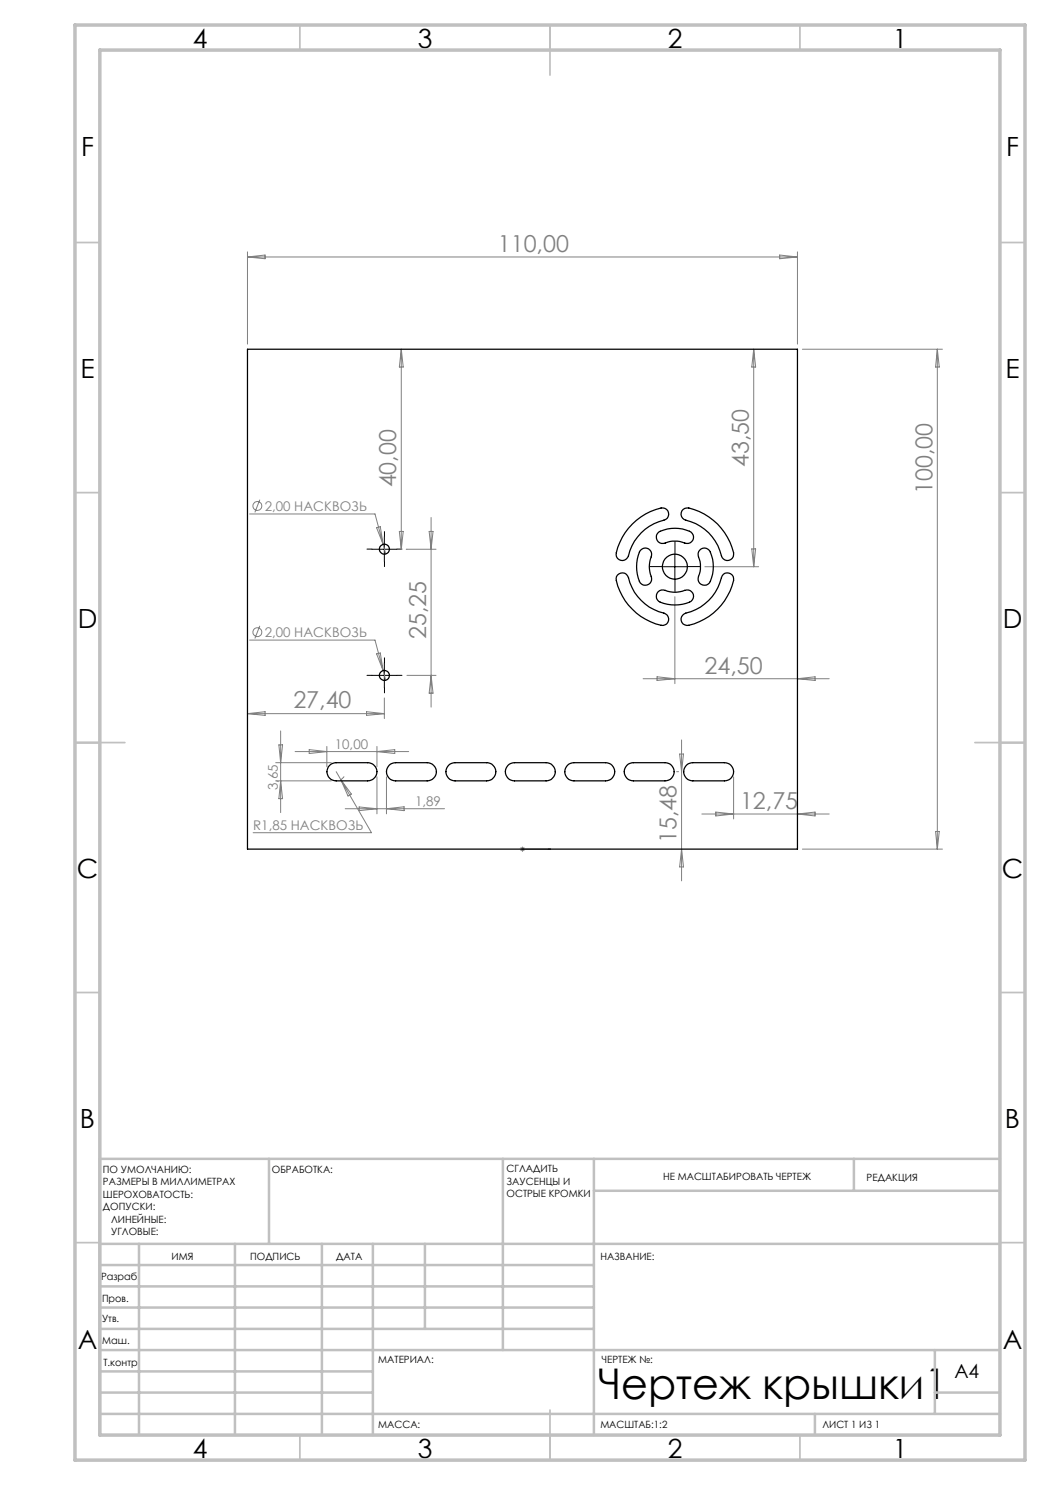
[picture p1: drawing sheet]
<svg xmlns="http://www.w3.org/2000/svg" width="210mm" height="297mm" viewBox="0 0 210 297" stroke-linecap="round" stroke-linejoin="round" font-family="sans-serif">
<g fill="none" stroke="#808080" stroke-width=".2">
<path d="M49.5 50.4v18.4M49.5 51.4h110M49.5 51.4l3.5-.4v.7zM155.9 51l3.6 .4-3.6 .3zM159.5 50.4v18.4M80.3 69.8v40.1M80.3 69.8l.3 3.6h-.7zM150.7 69.8l.4 3.6h-.7zM150.7 69.8v43.5M160.5 69.8h28M187.5 69.8l.4 3.6h-.8zM187.5 69.8v100"/>
<path d="M52 99.9l-1 2.6M49.9 102.8h25.1l1.6 6.1M75.3 105.5l.8-.2 .5 3.6zM76.6 108.9l.6 1.9M79.9 106.3h.7l-.3 3.6zM85.8 106.3h.8l-.4 3.6zM86.2 103.5v37.9M87.2 109.9h-6M135 119.3v17.4M141 113.3h10.7M150.4 109.8h.7l-.4 3.5zM49.9 128h25.1l1.6 6.1"/>
<path d="M52 125.2l-1 2.5M75.3 130.8l.8-.2 .5 3.5zM76.6 134.1l.6 2M76.9 139.6v4.1M81.4 135.1h5.8M86.2 135.1l.4 3.5h-.8zM128.6 135.7h37.2M131.4 135.4l3.6 .3-3.6 .4zM159.5 135.7l3.5-.3v.7zM49.5 142.7l3.5-.4v.8zM49.5 142.7h27.4M55.1 152.5h11.2"/>
<path d="M55.1 156.2h11.2M55.8 149h.7l-.4 3.5zM56.1 146.2v16.3M56.1 156.2l.4 3.5h-.7zM59 150.3h22.7M61.8 149.9l3.6 .4-3.6 .4zM65.4 149.3v4M67.2 154.3l7.1 12.2h-23.7M68.2 155.9l2.1 2.9-.7 .4zM68.8 155.3l-.7 .7M73.3 142.3l3.6 .4-3.6 .4zM75.4 149.3v4"/>
<path d="M75.4 155.4v7.4M75.4 150.3l3.6-.4v.8zM77.3 155.4v7.4M135.3 154.3h.4M135.9 150.8h.8l-.4 3.5zM136.3 148v28.2M146.7 155.4v8.4M69 161.7h19.9M71.8 161.4l3.6 .3-3.6 .4zM77.3 161.7l3.5-.3v.7zM104 169.8h1M104.1 169.5l.7 .7"/>
<path d="M104.5 169.3v1.1M104.8 169.5l-.7 .7M136.3 169.8l.4 3.6h-.8zM140.4 162.8h25.4M143.2 162.4l3.5 .4-3.5 .4zM159.5 162.8l3.5-.4v.8zM160.5 169.8h28M187.1 166.3h.8l-.4 3.5z"/>
<circle cx="51.5" cy="101.2" r=".89"/>
<circle cx="51.5" cy="126.4" r=".89"/>
</g>
<path d="M104.4 169.8h.2zM104.5 169.8h.1M104.5 169.8h5.6M110.1 169.8h-.5h.5" fill="none" stroke="#00f" stroke-width=".2"/>
<path d="M74.4 109.8h-1M76.9 107.3v-1M76.9 112.3v1M79.4 109.8h1M132.5 113.3h-2.5M135 110.8v-2.5M135 115.8v2.5M137.5 113.3h2.5M74.4 135.1h-1M76.9 132.6v-1M76.9 137.6v1M79.4 135.1h1" fill="none" stroke="#000" stroke-width=".2" stroke-dasharray="15.2 1.3 1.3 1.3"/>
<path d="M74.4 109.9h5M76.9 107.3v5M132.5 113.3h5M135 110.8v5M74.4 135.1h5M76.9 132.6v5" fill="none" stroke="#000" stroke-width=".2"/>
<g fill="none" stroke="#c0c0c0" stroke-width=".35">
<path d="M60 5v5M110 5v10M160 5v5M15 48.5h5M200 48.5h5M15 98.5h5M200 98.5h5M15 148.5h10M195 148.5h10M15 198.5h5M200 198.5h5M15 248.5h5"/>
<path d="M200 248.5h5M60 287v5M110 282v10M160 287v5"/>
</g>
<g fill="none" stroke="#c0c0c0" stroke-width=".5">
<path d="M53.8 231.8v17M100.6 231.8v38.2M118.8 231.8v55.2M118.8 238.2h81.2M170.8 231.8v6.4M200 231.8h-180v55.2M20 248.8h180M20 257.3h98.8M20 253h98.8M27.8 248.8v38.2M47 248.8v38.2M64.4 248.8v38.2"/>
<path d="M74.6 248.8v38.2M85 248.8v17M20 265.8h98.8M20 261.5h98.8M20 278.5h54.6M20 274.3h54.6M20 270h180M187 278.5h13M187 270v12.8M20 282.8h180M163 282.8v4.2"/>
</g>
<path d="M15 5h190v287h-190zM20 10h180v277h-180z" fill="none" stroke="#c0c0c0" stroke-width=".7"/>
<path d="M109.6 169.8h.5zM104.4 169.8h.2z" fill="#00f"/>
<g fill="none" stroke="#000" stroke-width=".25">
<path d="M49.5 69.8h110v100h-110zM123.5 115a1.27 1.27 0 0 1 2.2 .5 9.9 9.9 0 0 0 7.4 7.3 1.23 1.23 0 0 1 .5 1.5 1.23 1.23 0 0 1-1.4 .8 11.9 11.9 0 0 1-9-9.4zM126.5 104.8a11 11 0 0 1 6.1-3.2 1.24 1.24 0 0 1 1.1 1.1 1.24 1.24 0 0 1-.9 1.3 9.8 9.8 0 0 0-7.3 7.5 1.24 1.24 0 0 1-1.5 .5 1.24 1.24 0 0 1-.7-1.4 11.9 11.9 0 0 1 3.2-5.8zM128.1 110.1a1.28 1.28 0 0 1 1.6-.3 1.28 1.28 0 0 1 .5 1.6 5.6 5.6 0 0 0 .1 4.2 1.27 1.27 0 0 1-.9 1.4 1.27 1.27 0 0 1-1.5-.7 7.7 7.7 0 0 1 .2-6.2zM131.7 118.3a1.48 1.48 0 0 1 1.8-.1 6.1 6.1 0 0 0 3.8-.2 1.26 1.26 0 0 1 1.4 1 1.26 1.26 0 0 1-.8 1.4 7.7 7.7 0 0 1-6.2-.1 1.32 1.32 0 0 1 0-2zM131.7 106.4a7.2 7.2 0 0 1 6.5 0 1.28 1.28 0 0 1 .3 1.7 1.28 1.28 0 0 1-1.6 .5 5.6 5.6 0 0 0-4.2 .1 1.28 1.28 0 0 1-1.3-.8 1.28 1.28 0 0 1 .3-1.5zM136.6 101.9a2 2 0 0 1 2.2 0 11.8 11.8 0 0 1 7.9 9 1.23 1.23 0 0 1-1.1 1.2 1.23 1.23 0 0 1-1.3-.9 9.7 9.7 0 0 0-7.5-7.3 1.25 1.25 0 0 1-.2-2zM139.9 110a1.26 1.26 0 0 1 2.2 .4 7.3 7.3 0 0 1-.2 6.2 1.34 1.34 0 0 1-1.9 .1 1.34 1.34 0 0 1-.1-1.9 5.5 5.5 0 0 0-.3-3.8l.1-.7zM144.7 114.9a1.27 1.27 0 0 1 1.4-.1 1.27 1.27 0 0 1 .6 1.3 11.9 11.9 0 0 1-9.3 9 1.25 1.25 0 0 1-1.2-1.2 1.25 1.25 0 0 1 1-1.3 9.7 9.7 0 0 0 7.2-7.4zM65.9 153.1l.6-.4 .7-.2h6.3a1.82 1.82 0 0 1 1.9 1.9 1.82 1.82 0 0 1-1.9 1.8h-6.3a1.82 1.82 0 0 1-1.6-1.1 1.82 1.82 0 0 1 .3-2zM77.8 153.1l.6-.4 .7-.2h6.3a1.82 1.82 0 0 1 1.9 1.9 1.82 1.82 0 0 1-1.9 1.8h-6.3a1.82 1.82 0 0 1-1.7-1.1 1.82 1.82 0 0 1 .4-2zM89.7 153.1l.6-.4 .7-.2h6.3a1.82 1.82 0 0 1 1.9 1.9 1.82 1.82 0 0 1-1.9 1.8h-6.3a1.82 1.82 0 0 1-1.7-1.1 1.82 1.82 0 0 1 .4-2z"/>
<path d="M101.6 153.1l.6-.4 .7-.2h6.3a1.82 1.82 0 0 1 1.9 1.9 1.82 1.82 0 0 1-1.9 1.8h-6.3a1.82 1.82 0 0 1-1.7-1.1 1.82 1.82 0 0 1 .4-2zM113.5 153.1l.6-.4 .7-.2h6.3a1.82 1.82 0 0 1 1.8 1.9 1.82 1.82 0 0 1-1.8 1.8h-6.3a1.82 1.82 0 0 1-1.7-1.1 1.82 1.82 0 0 1 .4-2zM125.4 153.1l.6-.4 .7-.2h6.3a1.82 1.82 0 0 1 1.8 1.9 1.82 1.82 0 0 1-1.8 1.8h-6.3a1.82 1.82 0 0 1-1.7-1.1 1.82 1.82 0 0 1 .4-2zM137.3 153.1l.6-.4 .7-.2h6.3a1.82 1.82 0 0 1 1.8 1.9 1.82 1.82 0 0 1-1.8 1.8h-6.3a1.82 1.82 0 0 1-1.7-1.1 1.82 1.82 0 0 1 .4-2z"/>
<circle cx="76.9" cy="109.8" r="1.01"/>
<circle cx="135" cy="113.3" r="2.51"/>
<circle cx="76.9" cy="135.1" r="1"/>
</g>
<text font-size="8.5" x="119.8" y="279.7">Чертеж крышки1</text>
<g font-size="5.3">
<text x="38.5" y="9.5">4</text>
<text x="83.5" y="9.5">3</text>
<text x="133.6" y="9.5">2</text>
<text x="178.6" y="9.5">1</text>
<text x="16.2" y="31.3">F</text>
<text x="201.2" y="31.3">F</text>
<text x="16.1" y="75.5">E</text>
<text x="201.1" y="75.5">E</text>
<text x="15.5" y="125.5">D</text>
<text x="200.5" y="125.5">D</text>
<text x="15.4" y="175.5">C</text>
<text x="200.4" y="175.5">C</text>
<text x="16" y="225.5">B</text>
<text x="201" y="225.5">B</text>
<text x="15.5" y="269.8">A</text>
<text x="200.5" y="269.8">A</text>
<text x="38.5" y="291.5">4</text>
<text x="83.5" y="291.5">3</text>
<text x="133.6" y="291.5">2</text>
<text x="178.6" y="291.5">1</text>
</g>
<g font-size="4.7" fill="#808080">
<text x="99.6" y="50.3">110,00</text>
<text x="149.7" y="93.4" transform="rotate(-90 149.7 93.4)">43,50</text>
<text x="79.3" y="97.5" transform="rotate(-90 79.3 97.5)">40,00</text>
<text x="186.5" y="98.8" transform="rotate(-90 186.5 98.8)">100,00</text>
<text x="85.2" y="127.8" transform="rotate(-90 85.2 127.8)">25,25</text>
<text x="140.9" y="134.7">24,50</text>
<text x="58.7" y="141.7">27,40</text>
<text x="148" y="161.8">12,75</text>
<text x="135.3" y="168.6" transform="rotate(-90 135.3 168.6)">15,48</text>
</g>
<text font-size="3.9" x="190.9" y="275.5">A4</text>
<g font-size="2.7" fill="#808080">
<text x="53" y="102.2">2,00 НАСКВОЗЬ</text>
<text x="53" y="127.4">2,00 НАСКВОЗЬ</text>
<text x="67" y="149.7">10,00</text>
<text x="55.6" y="158.1" transform="rotate(-90 55.6 158.1)">3,65</text>
<text x="83" y="161.2">1,89</text>
<text x="50.6" y="166">R1,85 НАСКВОЗЬ</text>
</g>
<g font-size="2">
<text x="20.6" y="234.6">ПО УМОЛЧАНИЮ:</text>
<text x="20.6" y="237.1">РАЗМЕРЫ В МИЛЛИМЕТРАХ</text>
<text x="20.6" y="239.6">ШЕРОХОВАТОСТЬ:</text>
<text x="54.4" y="234.6">ОБРАБОТКА:</text>
<text x="101.3" y="234.5">СГЛАДИТЬ</text>
<text x="101.3" y="237">ЗАУСЕНЦЫ И</text>
<text x="101.3" y="239.5">ОСТРЫЕ КРОМКИ</text>
<text x="132.6" y="236">НЕ МАСШТАБИРОВАТЬ ЧЕРТЕЖ</text>
<text x="173.3" y="236.2">РЕДАКЦИЯ</text>
<text x="20.6" y="242.1">ДОПУСКИ:</text>
<text x="22.2" y="244.6">ЛИНЕЙНЫЕ:</text>
<text x="22.2" y="247.1">УГЛОВЫЕ:</text>
<text x="34.3" y="252">ИМЯ</text>
<text x="50" y="251.9">ПОДПИСЬ</text>
<text x="67.2" y="251.9">ДАТА</text>
<text x="120.1" y="251.9">НАЗВАНИЕ:</text>
<text x="20.2" y="256.1">Разраб.</text>
<text x="20.4" y="260.3">Пров.</text>
<text x="20.4" y="264.4">Утв.</text>
<text x="20.5" y="268.8">Маш.</text>
<text x="20.7" y="273.1">Т.контр</text>
<text x="75.6" y="272.5">МАТЕРИАЛ:</text>
<text x="120.4" y="272.5">ЧЕРТЕЖ №:</text>
<text x="75.6" y="285.5">МАССА:</text>
<text x="120.1" y="285.6">МАСШТАБ:1:2</text>
<text x="164.5" y="285.6">ЛИСТ 1 ИЗ 1</text>
</g>
</svg>
